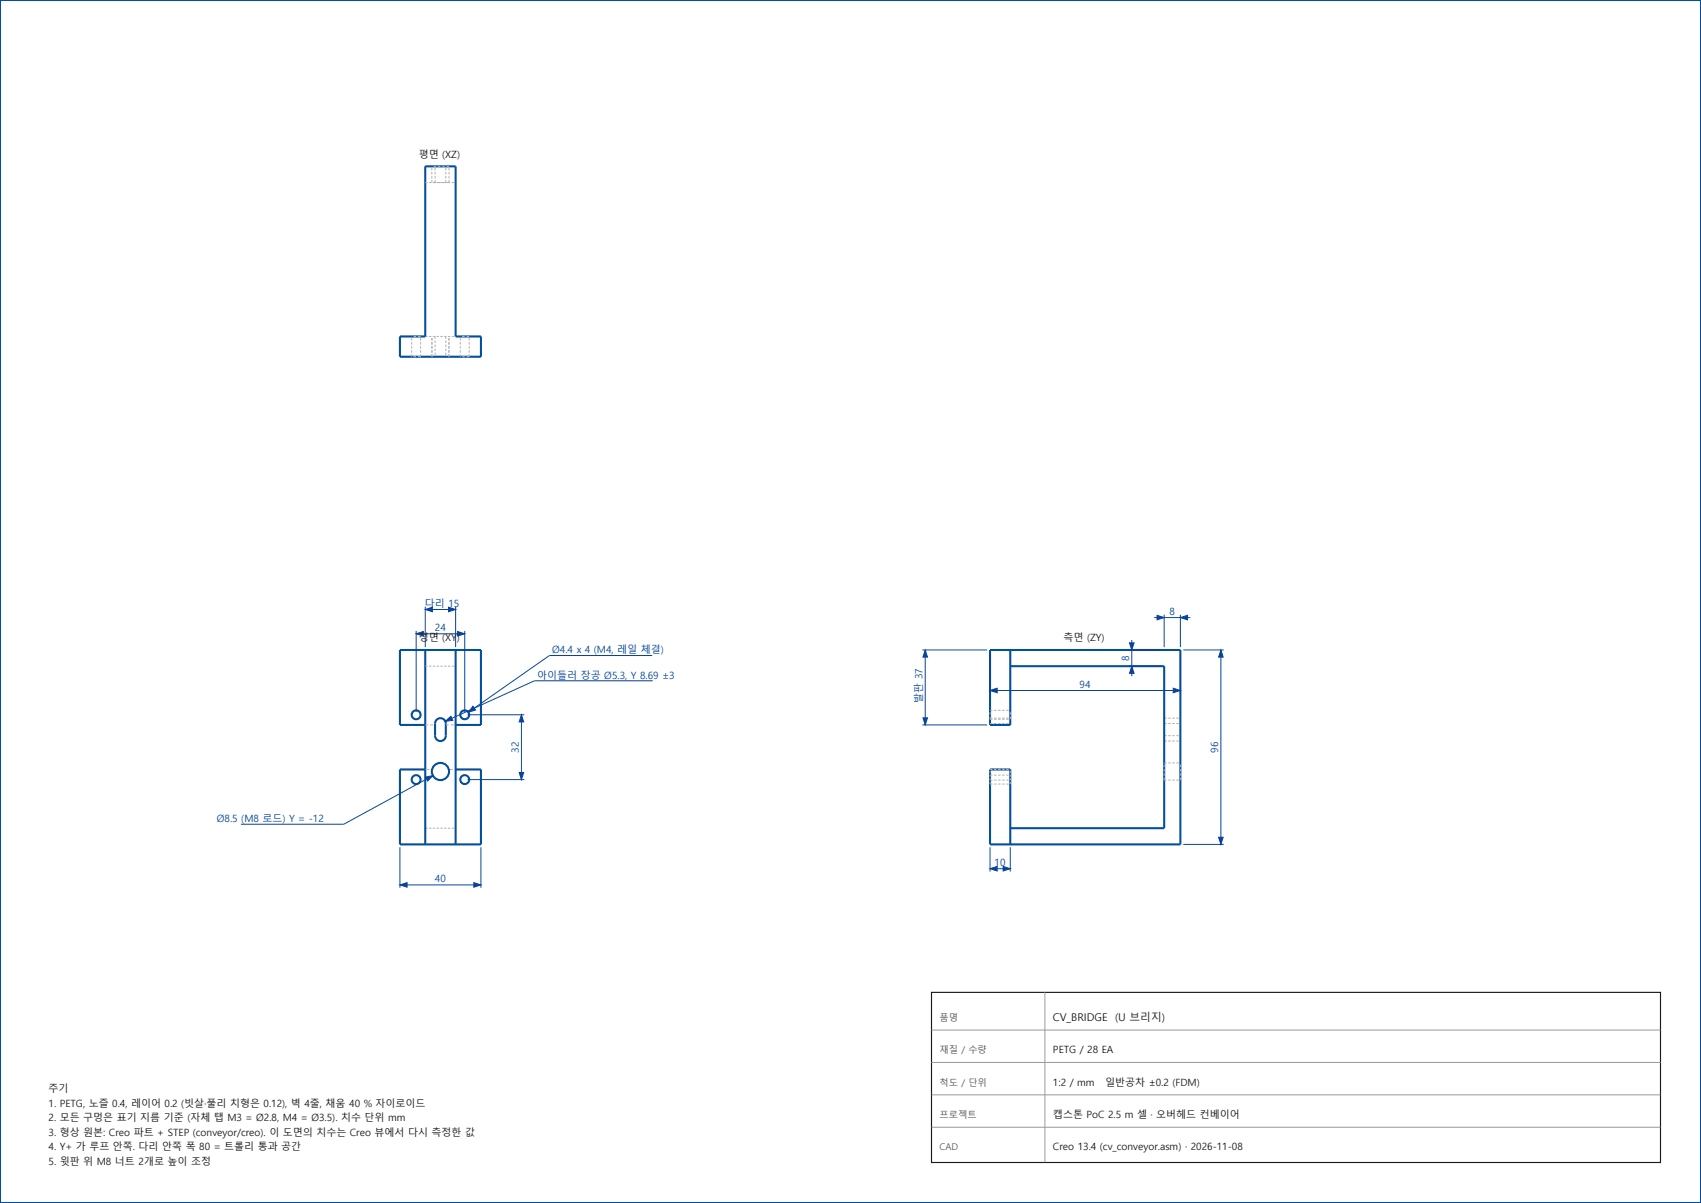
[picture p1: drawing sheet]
<svg xmlns="http://www.w3.org/2000/svg" width="420mm" height="297mm" viewBox="0 0 420 297" stroke-linecap="round" stroke-linejoin="round" font-family="sans-serif">
<g fill="none" stroke="#00509b" stroke-width=".51">
<path d="M0 0h420v297h-420zM105 41.1h7.5v42h6.2v5h-19.9v-5h6.2zM105 179h-6.2v-18.5h19.9v18.5h-6.2M105 160.5v48M108 177.6a1.32 1.32 0 0 1 1.3-.2 1.32 1.32 0 0 1 .8 1.2v3a1.32 1.32 0 0 1-1.4 1.4 1.32 1.32 0 0 1-1.3-1.4v-3l.1-.4zM112.5 160.5v48M249.5 160.5v18.5h-5v-18.5h47v48h-47v-18.5h5v18.5M249.5 164.5h38v40h-38M105 190h-6.2v18.5h19.9v-18.5h-6.2"/>
<circle cx="102.7" cy="176.5" r="1.1"/>
<circle cx="114.7" cy="176.5" r="1.1"/>
<circle cx="102.7" cy="192.5" r="1.1"/>
<circle cx="108.7" cy="190.5" r="2.13"/>
<circle cx="114.7" cy="192.5" r="1.1"/>
</g>
<g fill="none" stroke="#afafb4" stroke-width=".25">
<path d="M105 45.1h.6M105.9 45.1h.6M106.6 41.1h.1M106.6 41.5v.6M106.6 42.5v.6M106.6 43.5v.6M106.6 44.5v.6M106.9 45.1h.8M107 41.1h.7M107.4 41.1h.1M107.4 41.5v.6M107.4 42.5v.6"/>
<path d="M107.4 43.5v.6M107.4 44.5v.6M107.8 45.1h3.4M108.1 41.1h.6M109.2 41.1h.6M110.1 41.1h.1M110.1 41.5v.6M110.1 42.5v.6M110.1 43.5v.6M110.1 44.5v.6M110.2 41.1h.7M110.9 41.1h.1"/>
<path d="M110.9 41.5v.6M110.9 42.5v.6M110.9 43.5v.6M110.9 44.5v.6M111.6 45.1h.5M101.6 83.1h.1M101.6 83.5v.6M101.6 84.5v.6M101.6 85.5v.6M101.6 86.5v.6M101.6 87.5v.6M102.1 83.1h.7"/>
<path d="M102.1 88.1h.7M103.2 83.1h.7M103.9 87.5v.6h-.7M103.9 83.1h.1M103.9 83.5v.6M103.9 84.5v.6M103.9 85.5v.6M103.9 86.5v.6M105 83.1h.6M105.9 83.1h.6M106.6 83.1h.1M106.6 83.5v.6"/>
<path d="M106.6 84.5v.6M106.6 85.5v.6M106.6 86.5v.6M106.6 87.5v.6M106.6 88.1h.1M106.7 83.1h.1M106.7 83.5v.6M106.7 84.5v.6M106.7 85.5v.6M106.7 86.5v.6M106.7 87.5v.6M106.9 83.1h.5v.6"/>
<path d="M107.4 84.1v.6M107.4 85.1v.6M107.4 86.1v.6M107.4 87.1v.6M107.4 88.1h.1M107.8 83.1h.6M108.8 83.1h.5M109.7 83.1h.6M110.1 83.1v.6M110.1 84.1v.6M110.1 85.1v.6M110.1 86.1v.6"/>
<path d="M110.1 87.1v.6M110.1 88.1h.1M110.6 83.1h.6M110.8 83.1h.1M110.8 83.5v.6M110.8 84.5v.6M110.8 85.5v.6M110.8 86.5v.6M110.8 87.5v.6M110.8 88.1h.1M110.9 83.1h.1M110.9 83.5v.6"/>
<path d="M110.9 84.5v.6M110.9 85.5v.6M110.9 86.5v.6M110.9 87.5v.6M111.6 83.1h.5M113.6 83.1h.1M113.6 83.5v.6M113.6 84.5v.6M113.6 85.5v.6M113.6 86.5v.6M113.6 87.5v.6M114.1 83.1h.7"/>
<path d="M114.1 88.1h.7M115.2 83.1h.7M115.9 87.5v.6h-.7M115.9 83.1h.1M115.9 83.5v.6M115.9 84.5v.6M115.9 85.5v.6M115.9 86.5v.6M105 179h.7M105 164.5h.6M105.9 164.5h.6M106.2 179h.7"/>
<path d="M106.9 164.5h.5M107.8 164.5h.6M108.8 164.5h.5M109.7 164.5h.6M110.1 179h.7M110.6 164.5h.6M111.3 179h.7M111.6 164.5h.5M244.5 178.6h.6M244.5 177.3h.6M244.5 175.8v.7M244.5 176.9v.7h.6"/>
<path d="M244.5 175.4h.6M245.5 178.6h.6M245.5 177.3h.6M245.5 177.6h.6M245.5 175.4h.6M246.5 178.6h.6M246.5 177.3h.6M246.5 177.6h.6M246.5 175.4h.6M247.5 178.6h.6M247.5 177.3h.6M247.5 177.6h.6"/>
<path d="M247.5 175.4h.6M248.5 178.6h.6M248.5 177.3h.6M248.5 177.6h.6M248.5 175.4h.6M249.5 178.6h.1M249.5 177.3h.1M249.5 177.6h.1M249.5 175.4h.1M249.5 175.8v.7M249.5 176.9v.7M287.5 178.6h.6"/>
<path d="M287.5 177.3h.6M288.5 178.6h.6M288.5 177.3h.6M289.5 178.6h.6M289.5 177.3h.6M290.5 178.6h.6M290.5 177.3h.6M105 190h1M110.8 190h1M244.5 190h.6M244.5 190.3v.6M244.5 191.2v.6"/>
<path d="M244.5 192.1v.6M244.5 193v.6h.6M244.5 192.6h.6M244.5 191.4h.6M245.5 190h.6M245.5 193.6h.6M245.5 192.6h.6M245.5 191.4h.6M246.5 190h.6M246.5 193.6h.6M246.5 192.6h.6M246.5 191.4h.6"/>
<path d="M247.5 190h.6M247.5 193.6h.6M247.5 192.6h.6M247.5 191.4h.6M248.5 190h.6M248.5 193.6h.6M248.5 192.6h.6M248.5 191.4h.6M249.5 190h.1M249.5 193.6h.1M249.5 192.6h.1M249.5 191.4h.1"/>
<path d="M249.5 190.3v.6M249.5 191.2v.6M249.5 192.1v.6M249.5 193v.6M287.5 183h.6M287.5 181.6h.6M287.5 192v.6h.6M287.5 188.3h.6M287.5 188.8v.6M287.5 189.8v.7M287.5 190.9v.6M288.5 183h.6"/>
<path d="M288.5 181.6h.6M288.5 192.6h.6M288.5 188.3h.6M289.5 183h.6M289.5 181.6h.6M289.5 192.6h.6M289.5 188.3h.6M290.5 183h.6M290.5 181.6h.6M290.5 192.6h.6M290.5 188.3h.6M291.5 188.8v.6"/>
<path d="M291.5 189.8v.7M291.5 190.9v.6M291.5 192v.6M105 204.5h.6M105.9 204.5h.6M106.9 204.5h.5M107.8 204.5h.6M108.8 204.5h.5M109.7 204.5h.6M110.6 204.5h.6M111.6 204.5h.5"/>
</g>
<g fill="none" stroke="#0d4099" stroke-width=".25">
<path d="M102.7 155.8v20M102.7 156.5h12M105 149.8v10M105 150.5h7.5M112.5 149.8v10M114.7 155.8v20M279.5 158v8.9M285 152.5h8.9M287.5 151.8v8M291.5 151.8v8M115.5 176.5h14M128.7 176.5v16"/>
<path d="M161.1 161.8h-25.4l-20 14M161.2 168.1h-29.2l-22 10M227.7 160.5h16M227.7 179h16M228.5 160.5v18.5M244.5 161.2v10M244.5 170.5h47M278.7 160.5h8M278.7 164.5h8M291.5 161.2v10M292.2 160.5h10M301.5 160.5v48"/>
<path d="M106.9 191.5l-22 12h-25.4M115.5 192.5h14M98.7 209.2v10M98.7 218.5h20M118.7 209.2v10M244.5 209.2v6M244.5 214.5h5M249.5 209.2v6M292.2 208.5h10"/>
</g>
<g fill="#0d4099" stroke="#0d4099" stroke-width=".25">
<path d="M300.9 206.7h1.1l-.5 1.8z"/>
<path d="M301.5 160.5l.5 1.7h-1.1z"/>
<path d="M244.5 170.5l1.7-.6v1.1z"/>
<path d="M289.7 169.9l1.8 .6-1.8 .5z"/>
<path d="M279.5 164.5l.5 1.7h-1.1z"/>
<path d="M278.9 158.7h1.1l-.5 1.8z"/>
<path d="M285.7 151.9l1.8 .6-1.8 .5z"/>
<path d="M291.5 152.5l1.7-.6v1.1z"/>
<path d="M227.9 177.2h1.1l-.5 1.8z"/>
<path d="M228.5 160.5l.5 1.7h-1.1z"/>
<path d="M244.5 214.5l1.7-.6v1.1z"/>
<path d="M247.7 213.9l1.8 .6-1.8 .5z"/>
<path d="M98.7 218.5l1.8-.6v1.1z"/>
<path d="M117 217.9l1.7 .6-1.7 .5z"/>
<path d="M105 150.5l1.8-.6v1.1z"/>
<path d="M110.7 149.9l1.8 .6-1.8 .5z"/>
<path d="M128.2 190.7h1.1l-.6 1.8z"/>
<path d="M128.7 176.5l.6 1.7h-1.1z"/>
<path d="M102.7 156.5l1.8-.6v1.1z"/>
<path d="M113 155.9l1.7 .6-1.7 .5z"/>
<path d="M116.8 174.4l.6 .9-1.7 .5z"/>
<path d="M105.1 191.8l1.8-.3-1.3 1.3z"/>
<path d="M110 178.1l1.3-1.3 .5 1.1z"/>
</g>
<path d="M230 245h180v42h-180z" fill="none" stroke="#1a1a1a" stroke-width=".28"/>
<path d="M230 254.3h180M258 245v42M230 262.3h180M230 270.3h180M230 278.3h180" fill="none" stroke="#999" stroke-width=".25"/>
<g font-size="2.6" fill="#1a1a1a">
<text x="260" y="252">CV_BRIDGE</text>
<text x="275.3" y="252">(U 브리지)</text>
</g>
<g font-size="2.5" fill="#1a1a1a">
<text x="103.4" y="39">평면 (XZ)</text>
<text x="103.4" y="158.4">정면 (XY)</text>
<text x="262.6" y="158.4">측면 (ZY)</text>
<text x="260" y="260">PETG / 28 EA</text>
<text x="12" y="269.6">주기</text>
<text x="260" y="268">1:2 / mm</text>
<text x="272.9" y="268">일반공차 ±0.2 (FDM)</text>
<text x="12" y="273.2">1. PETG, 노즐 0.4, 레이어 0.2 (빗살·풀리 치형은 0.12), 벽 4줄, 채움 40 % 자이로이드</text>
<text x="12" y="276.8">2. 모든 구멍은 표기 지름 기준 (자체 탭 M3 = Ø2.8, M4 = Ø3.5). 치수 단위 mm</text>
<text x="12" y="280.4">3. 형상 원본: Creo 파트 + STEP (conveyor/creo). 이 도면의 치수는 Creo 뷰에서 다시 측정한 값</text>
<text x="260" y="276">캡스톤 PoC 2.5 m 셀 · 오버헤드 컨베이어</text>
<text x="12" y="284">4. Y+ 가 루프 안쪽. 다리 안쪽 폭 80 = 트롤리 통과 공간</text>
<text x="12" y="287.5">5. 윗판 위 M8 너트 2개로 높이 조정</text>
<text x="260" y="284">Creo 13.4 (cv_conveyor.asm) · 2026-11-08</text>
</g>
<g font-size="2.5" fill="#0d4099">
<text x="104.9" y="149.8">다리 15</text>
<text x="107.4" y="155.8">24</text>
<text x="288.8" y="151.8">8</text>
<text x="136.4" y="161.3">Ø4.4 x 4 (M4, 레일 체결)</text>
<text x="132.7" y="167.5">아이들러 장공 Ø5.3, Y 8.69 ±3</text>
<text x="278.8" y="163.2" transform="rotate(-90 278.8 163.2)">8</text>
<text x="227.8" y="173.5" transform="rotate(-90 227.8 173.5)">발판 37</text>
<text x="266.6" y="169.8">94</text>
<text x="128.1" y="185.8" transform="rotate(-90 128.1 185.8)">32</text>
<text x="300.8" y="185.8" transform="rotate(-90 300.8 185.8)">96</text>
<text x="53.6" y="203">Ø8.5 (M8 로드) Y = -12</text>
<text x="245.6" y="213.8">10</text>
<text x="107.4" y="217.8">40</text>
</g>
<g font-size="2.3" fill="#595959">
<text x="232" y="252">품명</text>
<text x="232" y="260">재질 / 수량</text>
<text x="232" y="268">척도 / 단위</text>
<text x="232" y="276">프로젝트</text>
<text x="232" y="284">CAD</text>
</g>
</svg>
